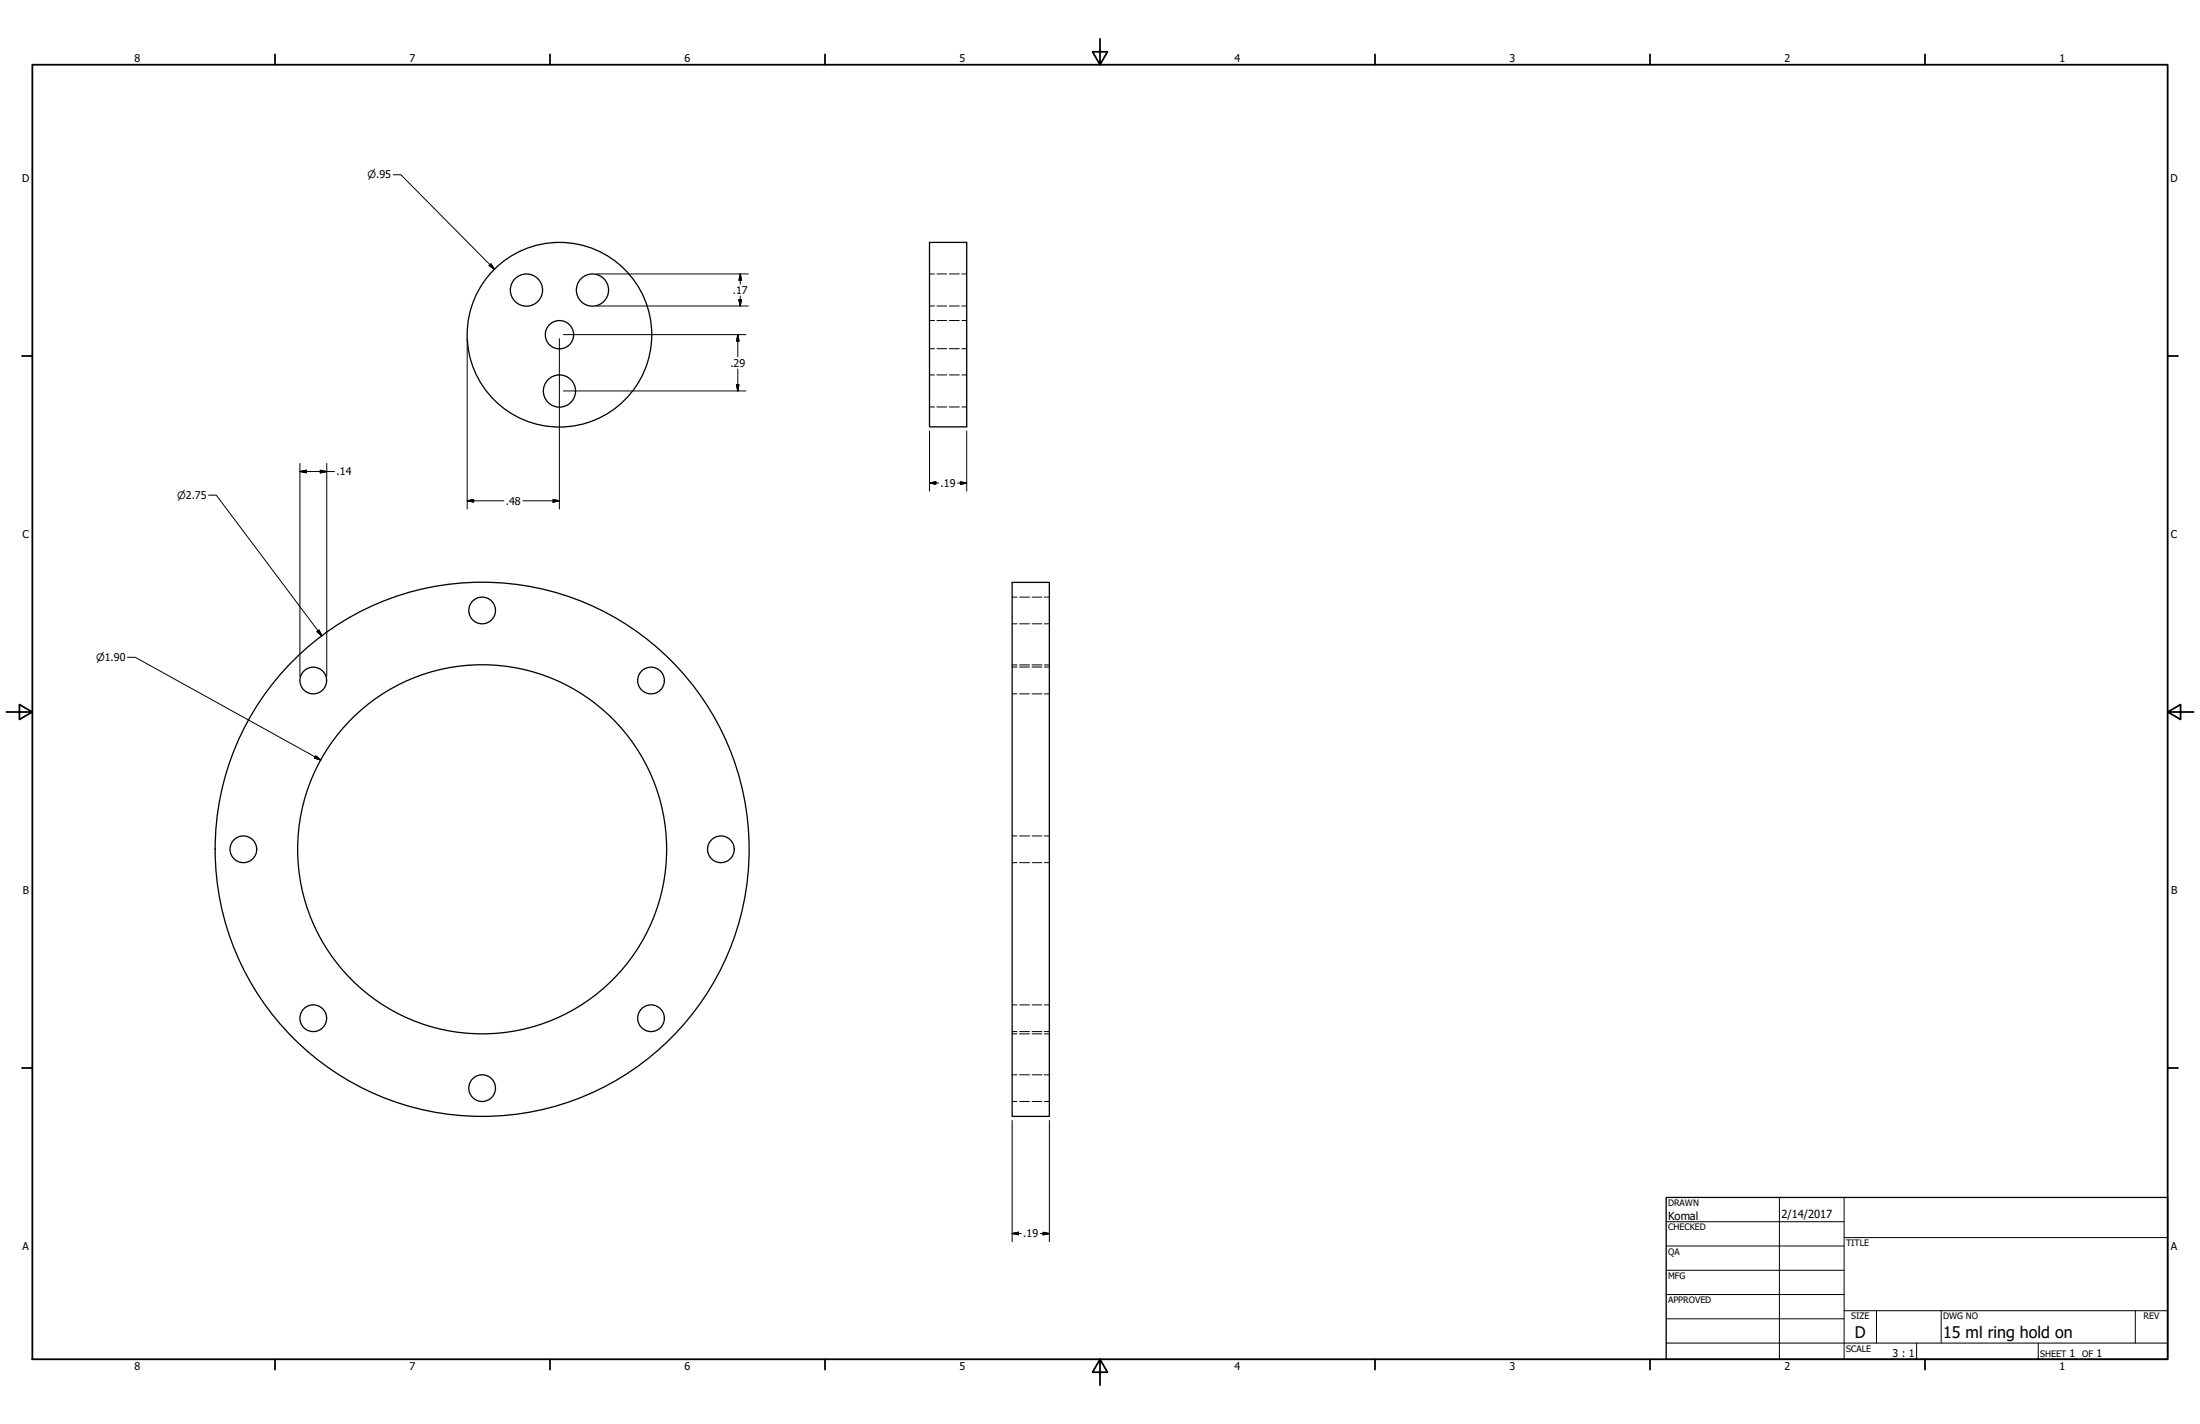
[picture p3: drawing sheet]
<svg xmlns="http://www.w3.org/2000/svg" width="864mm" height="559mm" viewBox="0 0 864 559" stroke-linecap="round" stroke-linejoin="round" font-family="sans-serif">
<!-- layer: Visible (ANSI) -->
<g fill="none" stroke="#000" stroke-width=".51">
<path d="M364.9 95.1h14.6v72.4h-14.6zM255.8 131.3a36.2 36.2 0 0 0-53.6-31.7 36.2 36.2 0 0 0-2.1 62.3 36.2 36.2 0 0 0 55.7-28.1v-2.4M397.3 228.5h14.6v209.6h-14.6z"/>
<circle cx="206.7" cy="113.8" r="6.3"/>
<circle cx="232.6" cy="113.8" r="6.3"/>
<circle cx="219.6" cy="131.3" r="5.6"/>
<circle cx="219.6" cy="153.4" r="6.3"/>
<circle cx="189.3" cy="239.6" r="5.2"/>
<circle cx="123" cy="267" r="5.2"/>
<circle cx="255.6" cy="267" r="5.2"/>
<circle cx="95.5" cy="333.3" r="5.2"/>
<circle cx="189.3" cy="333.3" r="72.4"/>
<circle cx="189.3" cy="333.3" r="104.8"/>
<circle cx="283" cy="333.3" r="5.2"/>
<circle cx="123" cy="399.6" r="5.2"/>
<circle cx="255.6" cy="399.6" r="5.2"/>
<circle cx="189.3" cy="427" r="5.2"/>
</g>
<!-- layer: Hidden (ANSI) -->
<g fill="none" stroke="#000" stroke-width=".39">
<path d="M364.9 107.5h1.9M367.8 107.5h3.9M372.7 107.5h3.9M377.6 107.5h1.9M364.9 120.1h1.9M364.9 136.8h1.9M364.9 125.8h1.9M367.8 120.1h3.9M367.8 136.8h3.9M367.8 125.8h3.9M372.7 120.1h3.9M372.7 136.8h3.9"/>
<path d="M372.7 125.8h3.9M377.6 120.1h1.9M377.6 136.8h1.9M377.6 125.8h1.9M364.9 159.7h1.9M364.9 147.1h1.9M367.8 159.7h3.9M367.8 147.1h3.9M372.7 159.7h3.9M372.7 147.1h3.9M377.6 159.7h1.9M377.6 147.1h1.9"/>
<path d="M397.3 234.3h1.9M400.2 234.3h3.9M405.1 234.3h3.9M410 234.3h1.9M397.3 244.8h1.9M400.2 244.8h3.9M405.1 244.8h3.9M410 244.8h1.9M397.3 272.3h1.9M397.3 261.7h1.9M397.3 260.9h1.9M400.2 272.3h3.9"/>
<path d="M400.2 261.7h3.9M400.2 260.9h3.9M405.1 272.3h3.9M405.1 261.7h3.9M405.1 260.9h3.9M410 272.3h1.9M410 261.7h1.9M410 260.9h1.9M397.3 338.5h1.9M397.3 328h1.9M400.2 338.5h3.9M400.2 328h3.9"/>
<path d="M405.1 338.5h3.9M405.1 328h3.9M410 338.5h1.9M410 328h1.9M397.3 394.3h1.9M400.2 394.3h3.9M405.1 394.3h3.9M410 394.3h1.9M397.3 404.8h1.9M397.3 405.7h1.9M400.2 404.8h3.9M400.2 405.7h3.9"/>
<path d="M405.1 404.8h3.9M405.1 405.7h3.9M410 404.8h1.9M410 405.7h1.9M397.3 432.2h1.9M397.3 421.8h1.9M400.2 432.2h3.9M400.2 421.8h3.9M405.1 432.2h3.9M405.1 421.8h3.9M410 432.2h1.9M410 421.8h1.9"/>
</g>
<!-- layer: Border (ANSI) -->
<g fill="none" stroke="#000" stroke-width=".7">
<path d="M431.8 15.2v10.2l-2.9-5.1h5.8l-2.9 5.1M12.7 25.4h838.2v508h-838.2zM107.9 21.3v4.1M215.9 21.3v4.1M323.8 21.3v4.1M539.8 21.3v4.1M647.7 21.3v4.1M755.6 21.3v4.1M8.6 139.7h4.1M850.9 139.7h4.1M2.5 279.4h10.2l-5.1-2.9v5.8l5.1-2.9M850.9 279.4l5.1 2.9v-5.8l-5.1 2.9h10.2"/>
<path d="M8.6 419.1h4.1M850.9 419.1h4.1M107.9 533.4v4.1M215.9 533.4v4.1M323.8 533.4v4.1M431.8 533.4l2.9 5.1h-5.8l2.9-5.1v10.2M539.8 533.4v4.1M647.7 533.4v4.1M755.6 533.4v4.1"/>
</g>
<!-- layer: Title (ANSI) -->
<g fill="none" stroke="#000" stroke-width=".39">
<path d="M654 479.4h69.9M698.5 469.9v63.5M723.9 469.9v63.5M654 488.9h69.9M654 498.5h69.9M723.9 485.6h127M654 508h69.9M654 517.5h69.9M723.9 514.3h127M736.6 514.3v12.7M762 514.3v12.7M838.2 514.3v12.7"/>
<path d="M654 527h196.9M752.3 527v6.4M800.1 527v6.4"/>
</g>
<path d="M654 469.9h196.9v63.5h-196.9z" fill="none" stroke="#000" stroke-width=".51"/>
<!-- layer: Dimension (ANSI) -->
<g fill="none" stroke="#000" stroke-width=".39">
<path d="M154.4 68.6h3l36.7 37.1M192 104.2l.7-.7 1.4 2.2zM234.1 107.5h59.7M290.1 117.6h1l-.5 2.5zM290.6 107.5l.5 2.5h-1zM290.6 107.5v4M290.6 116.1v4M183.4 132.9v66.8M219.6 132.9v66.8M221.2 131.3h71.6M234.1 120.1h59.7M289.6 131.3l.5 2.6h-1z"/>
<path d="M289.6 131.3v8.7M221.2 153.4h71.6M289.1 150.9h1l-.5 2.5zM289.6 144.8v8.6M364.9 169.1v23.6M379.5 169.1v23.6M81.9 194.3h3l41.5 55.3M117.7 185l2.6-.5v1zM117.7 185h13.6M117.7 181.9v83.5M125.7 184.5l2.6 .5-2.6 .5zM128.3 181.9v83.5"/>
<path d="M183.4 196.5l2.5-.5v1zM183.4 196.5h14.4M205.2 196.5h14.4M217.1 196l2.5 .5-2.5 .5zM364.9 189.5l2.4-.5v1.1zM364.9 189.5h3.5M375.9 189.5h3.6M377 189l2.5 .5-2.5 .6zM50 257.9h3.1l72.8 40.4M124.5 247.8l.7-.6 1.2 2.4zM124 296.6l1.9 1.7-2.4-.8zM397.3 439.7v47.5"/>
<path d="M411.9 439.7v47.5M397.3 484.1l2.5-.5v1zM397.3 484.1h3.6M408.4 484.1h3.5M409.4 483.6l2.5 .5-2.5 .5z"/>
</g>
<g fill="#000" stroke="#000" stroke-width=".39">
<path d="M192 104.2l2.1 1.5zM192 104.2l.7-.7 1.4 2.2zM290.1 117.6l.5 2.5zM290.1 117.6h1l-.5 2.5zM290.6 107.5l.5 2.5zM290.6 107.5l.5 2.5h-1zM289.6 131.3l.5 2.6zM289.6 131.3l.5 2.6h-1zM289.1 150.9l.5 2.5zM289.1 150.9h1l-.5 2.5zM117.7 185l2.6-.5zM117.7 185l2.6-.5v1z"/>
<path d="M125.7 185.5l2.6-.5zM125.7 184.5l2.6 .5-2.6 .5zM183.4 196.5l2.5-.5zM183.4 196.5l2.5-.5v1zM217.1 197l2.5-.5zM217.1 196l2.5 .5-2.5 .5zM364.9 189.5l2.4-.5zM364.9 189.5l2.4-.5v1.1zM377 190.1l2.5-.6zM377 189l2.5 .5-2.5 .6zM124.5 247.8l1.9 1.8zM124.5 247.8l.7-.6 1.2 2.4z"/>
<path d="M123.5 297.5l2.4 .8zM124 296.6l1.9 1.7-2.4-.8zM397.3 484.1l2.5-.5zM397.3 484.1l2.5-.5v1zM409.4 484.6l2.5-.5zM409.4 483.6l2.5 .5-2.5 .5z"/>
</g>
<g font-size="6.3">
<text x="728.1" y="524.9">D</text>
<text x="762.8" y="525">15 ml ring hold on</text>
</g>
<g font-size="4.4">
<text x="654.8" y="478.6">Komal</text>
<text x="699.3" y="478">2/14/2017</text>
</g>
<g font-size="4.2">
<text x="52.8" y="24.4">8</text>
<text x="160.8" y="24.4">7</text>
<text x="268.7" y="24.4">6</text>
<text x="376.7" y="24.4">5</text>
<text x="484.6" y="24.4">4</text>
<text x="592.6" y="24.4">3</text>
<text x="700.5" y="24.4">2</text>
<text x="808.5" y="24.4">1</text>
<text x="8.8" y="71.4">D</text>
<text x="852" y="71.4">D</text>
<text x="287.7" y="115.4">.17</text>
<text x="286.7" y="143.9">.29</text>
<text x="132.1" y="186.6">.14</text>
<text x="369.3" y="191.1">.19</text>
<text x="198.6" y="198.1">.48</text>
<text x="8.9" y="211.1">C</text>
<text x="852.2" y="211.1">C</text>
<text x="9" y="350.8">B</text>
<text x="852.2" y="350.8">B</text>
<text x="401.7" y="485.6">.19</text>
<text x="8.9" y="490.5">A</text>
<text x="852.2" y="490.5">A</text>
<text x="742.9" y="532.6">3 : 1</text>
<text x="812.4" y="532.6">1</text>
<text x="823" y="532.6">1</text>
<text x="52.8" y="537.5">8</text>
<text x="160.8" y="537.5">7</text>
<text x="268.7" y="537.5">6</text>
<text x="376.7" y="537.5">5</text>
<text x="484.6" y="537.5">4</text>
<text x="592.6" y="537.5">3</text>
<text x="700.5" y="537.5">2</text>
<text x="808.5" y="537.5">1</text>
</g>
<g font-size="4">
<text x="144.3" y="70">⌀.95</text>
<text x="69.5" y="195.8">⌀2.75</text>
<text x="37.7" y="259.4">⌀1.90</text>
</g>
<g font-size="3.5">
<text x="654.8" y="473.2">DRAWN</text>
<text x="654.8" y="482.8">CHECKED</text>
<text x="724.7" y="488.9">TITLE</text>
<text x="654.8" y="492.3">QA</text>
<text x="654.8" y="501.8">MFG</text>
<text x="654.8" y="511.4">APPROVED</text>
<text x="726.7" y="517.7">SIZE</text>
<text x="762.8" y="517.7">DWG NO</text>
<text x="841.4" y="517.7">REV</text>
<text x="724.7" y="530.4">SCALE</text>
<text x="800.9" y="532.6">SHEET</text>
<text x="817.4" y="532.6">OF</text>
</g>
</svg>
